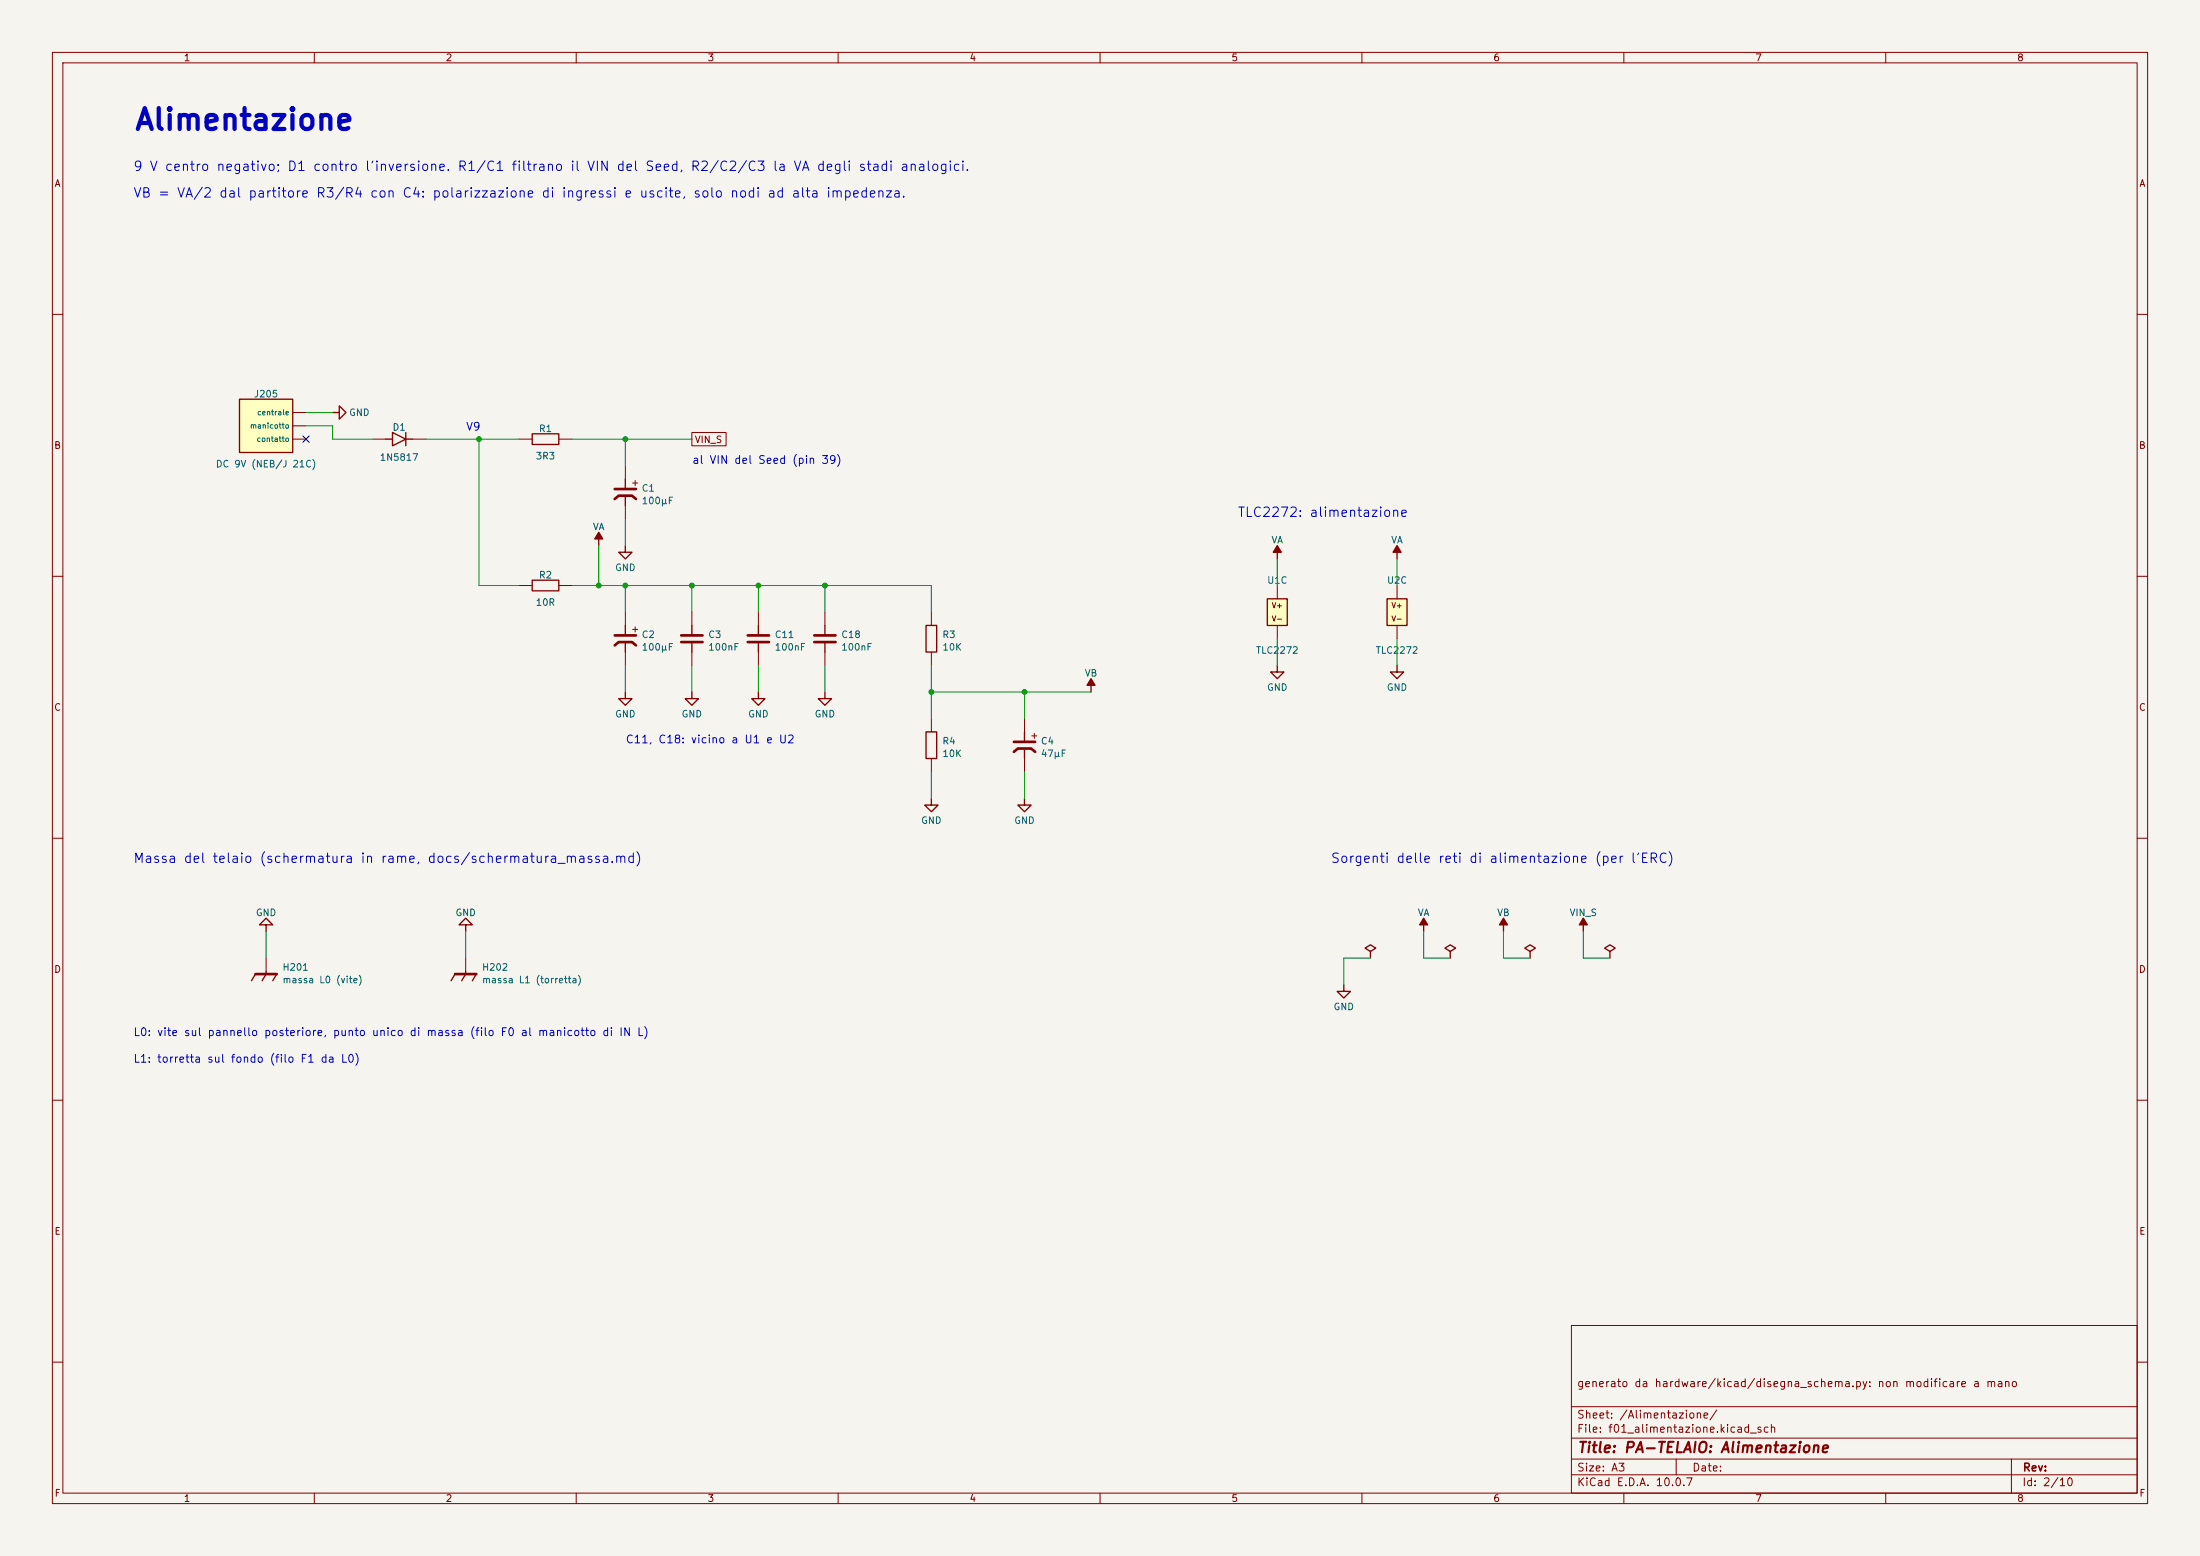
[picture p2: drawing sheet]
<svg xmlns="http://www.w3.org/2000/svg" width="420mm" height="297mm" viewBox="0 0 420 297" stroke-linecap="round" stroke-linejoin="round" font-family="sans-serif">
<path d="M0 0h420v297h-420z" fill="#f5f4ef" stroke="#f5f4ef" stroke-width=".19"/>
<g fill="none" stroke="#840000" stroke-width=".19">
<path d="M10 10h400v277h-400zM12 12h396v273h-396zM60 10v2M110 10v2M160 10v2M210 10v2M260 10v2M310 10v2M360 10v2M10 60h2M408 60h2M71.1 83.8h2.6"/>
<path d="M78.7 83.8h2.6M119.4 88.9v2.5M119.4 96.5v2.6M10 110h2M144.8 116.8v2.6M157.5 116.8v2.6M177.8 116.8v2.6M408 110h2M144.8 124.5v2.5M157.5 124.5v2.5M177.8 124.5v2.5M177.8 137.2v2.5"/>
<path d="M195.6 137.2v2.5M10 160h2M177.8 144.8v2.5M195.6 144.8v2.5M408 160h2M10 210h2M408 210h2M300 253h108v32h-108zM10 260h2M300 278.5h108M300 274.5h108M300 268.5h108"/>
<path d="M320 278.5v3M384 278.5v6.5M408 260h2M60 285v2M110 285v2M160 285v2M210 285v2M260 285v2M300 281.5h108M310 285v2M360 285v2"/>
</g>
<g fill="none" stroke="#840000" stroke-width=".25">
<path d="M63.5 78.7h1.3v-1.2l1.2 1.2-1.2 1.3v-1.3M73.7 83.8h1.2M74.9 82.6l2.6 1.2-2.6 1.3zM77.5 83.8h1.2M77.5 82.6v2.5M119.4 91.4v1.9M119.4 94.9v1.6M144.8 119.4v1.9M157.5 119.4v1.9M176.8 119.4h2v5.1h-2zM243.8 105.4v1.3M266.7 105.4v1.3"/>
<path d="M144.8 132.1v1.3h1.2l-1.2 1.2-1.3-1.2h1.3M144.8 122.6v1.9M157.5 122.6v1.9M176.8 139.7h2v5.1h-2zM195.6 139.7v1.9M208.3 130.8v1.3M243.8 127v1.3h1.3l-1.3 1.2-1.2-1.2h1.2M266.7 127v1.3h1.3l-1.3 1.2-1.3-1.2h1.3M177.8 152.4v1.3h1.3l-1.3 1.2-1.3-1.2h1.3M195.6 152.4v1.3h1.2l-1.2 1.2-1.3-1.2h1.3M195.6 143.1v1.7M271.8 176.5v1.3"/>
<path d="M256.5 188v1.2h1.3l-1.3 1.3-1.2-1.3h1.2M261.6 181.6l1-.6-1-.7-1 .7 1 .6v1.3M276.9 181.6l1-.6-1-.7-1.1 .7 1.1 .6v1.3"/>
</g>
<path d="M117.3 95.3l.8-.7h2.5l.8 .7M117.3 93.3h4.1M142.7 121.3h4.1M142.7 122.6h4.1M155.4 121.3h4.1M155.4 122.6h4.1M193.5 143.5l.8-.6h2.5l.8 .6M193.5 141.6h4.1" fill="none" stroke="#840000" stroke-width=".51"/>
<g fill="#840000" stroke="#840000" stroke-width=".25">
<path d="M208.3 129.5l.7 1.3h-1.5z"/>
<path d="M271.8 175.3l.7 1.2h-1.5z"/>
<path d="M266.7 104.1l.8 1.3h-1.6z"/>
<path d="M243.8 104.1l.8 1.3h-1.5z"/>
</g>
<path d="M241.9 114.3h3.8v5.1h-3.8z" fill="#ffffc2"/>
<path d="M241.9 114.3h3.8v5.1h-3.8z" fill="none" stroke="#840000" stroke-width=".25"/>
<path d="M243.8 111.8v2.5M243.8 119.4v2.5" fill="none" stroke="#840000" stroke-width=".19"/>
<path d="M264.8 114.3h3.8v5.1h-3.8z" fill="#ffffc2"/>
<g fill="none" stroke="#840000" stroke-width=".25">
<path d="M101.6 82.8h5.1v2h-5.1zM101.6 110.7h5.1v2.1h-5.1zM114.3 102.9v1.2M119.4 104.1v1.3h1.2l-1.2 1.3-1.3-1.3h1.3M119.4 119.4v1.9M132.1 119.4v1.9M264.8 114.3h3.8v5.1h-3.8zM119.4 132.1v1.3h1.2l-1.2 1.2-1.3-1.2h1.3M119.4 122.8v1.7M132.1 132.1v1.3h1.2l-1.2 1.2-1.3-1.2h1.3M132.1 122.6v1.9M157.5 132.1v1.3h1.2l-1.2 1.2-1.3-1.2h1.3"/>
<path d="M50.8 176.5h1.3l-1.3-1.2-1.3 1.2h1.3v1.3M88.9 176.5h1.3l-1.3-1.2-1.3 1.2h1.3v1.3M287 176.5v1.3M302.3 176.5v1.3M48.8 185.9l-.8 1.3M50.8 185.4v.5l-.8 1.3M52.8 185.9l-.7 1.3M86.9 185.9l-.8 1.3M88.9 185.4v.5l-.8 1.3M90.9 185.9l-.7 1.3M292.1 181.6l1-.6-1-.7-1 .7 1 .6v1.3M307.3 181.6l1.1-.6-1.1-.7-1 .7 1 .6v1.3"/>
</g>
<path d="M99.1 83.8h2.5M106.7 83.8h2.5M99.1 111.8h2.5M106.7 111.8h2.5M119.4 116.8v2.6M132.1 116.8v2.6M266.7 111.8v2.5M266.7 119.4v2.5M119.4 124.5v2.5M132.1 124.5v2.5M50.8 182.9v2.5M88.9 182.9v2.5" fill="none" stroke="#840000" stroke-width=".19"/>
<g fill="#840000" stroke="#840000" stroke-width=".25">
<path d="M302.3 175.3l.7 1.2h-1.5z"/>
<path d="M287 175.3l.8 1.2h-1.5z"/>
<path d="M114.3 101.6l.8 1.3h-1.6z"/>
</g>
<path d="M117.3 123.2l.8-.6h2.5l.8 .6M117.3 121.3h4.1M130 121.3h4.1M130 122.6h4.1M48.8 185.9h4M86.9 185.9h4" fill="none" stroke="#840000" stroke-width=".51"/>
<path d="M45.7 76.2h10.2v10.2h-10.2z" fill="#ffffc2"/>
<path d="M45.7 76.2h10.2v10.2h-10.2z" fill="none" stroke="#840000" stroke-width=".25"/>
<path d="M55.9 78.7h2.5M55.9 81.3h2.5M55.9 83.8h2.5M132.1 82.5h6.5v2.6h-6.5z" fill="none" stroke="#840000" stroke-width=".19"/>
<g fill="none" stroke="#009600" stroke-width=".19">
<path d="M58.4 78.7h5.1M58.4 81.3h5.1v2.5h7.6M81.3 83.8h17.8M91.4 83.8v28h7.7M109.2 83.8h22.9M119.4 83.8v5.1M119.4 99.1v5M109.2 111.8h68.6v5M114.3 104.1v7.7M119.4 111.8v5M132.1 111.8v5M144.8 111.8v5"/>
<path d="M157.5 111.8v5M243.8 106.7v5.1M266.7 106.7v5.1M119.4 127v5.1M132.1 127v5.1M144.8 127v5.1M157.5 127v5.1M177.8 127v10.2M177.8 132.1h30.5M195.6 132.1v5.1M243.8 121.9v5.1M266.7 121.9v5.1"/>
<path d="M177.8 147.3v5.1M195.6 147.3v5.1M50.8 177.8v5.1M88.9 177.8v5.1M271.8 177.8v5.1h5.1M287 177.8v5.1h5.1M302.3 177.8v5.1h5M261.6 182.9h-5.1v5.1"/>
</g>
<path d="M57.8 83.2l1.2 1.2M59 83.2l-1.2 1.2" fill="none" stroke="#000084" stroke-width=".19"/>
<g fill="#009600" stroke="#009600" stroke-width=".19">
<circle cx="144.8" cy="111.8" r=".46"/>
<circle cx="157.5" cy="111.8" r=".46"/>
<circle cx="177.8" cy="132.1" r=".46"/>
<circle cx="195.6" cy="132.1" r=".46"/>
<circle cx="119.4" cy="83.8" r=".46"/>
<circle cx="119.4" cy="111.8" r=".46"/>
<circle cx="91.4" cy="83.8" r=".46"/>
<circle cx="114.3" cy="111.8" r=".46"/>
<circle cx="132.1" cy="111.8" r=".46"/>
</g>
<text font-size="4" fill="#0000c2" x="25.5" y="25.8">Alimentazione</text>
<text font-size="2" fill="#840000" x="301" y="277.8">Title: PA-TELAIO: Alimentazione</text>
<g font-size="1.8" fill="#0000c2">
<text x="25.3" y="33.1">9 V centro negativo; D1 contro l'inversione. R1/C1 filtrano il VIN del Seed, R2/C2/C3 la VA degli stadi analogici.</text>
<text x="25.3" y="38.2">VB = VA/2 dal partitore R3/R4 con C4: polarizzazione di ingressi e uscite, solo nodi ad alta impedenza.</text>
<text x="236.1" y="99.1">TLC2272: alimentazione</text>
<text x="25.3" y="165.2">Massa del telaio (schermatura in rame, docs/schermatura_massa.md)</text>
<text x="253.9" y="165.2">Sorgenti delle reti di alimentazione (per l'ERC)</text>
</g>
<g font-size="1.5" fill="#0000c2">
<text x="88.9" y="82.6">V9</text>
<text x="132" y="88.9">al VIN del Seed (pin 39)</text>
<text x="119.3" y="142.3">C11, C18: vicino a U1 e U2</text>
<text x="25.4" y="203.2">L1: torretta sul fondo (filo F1 da L0)</text>
<text x="25.4" y="198.1">L0: vite sul pannello posteriore, punto unico di massa (filo F0 al manicotto di IN L)</text>
</g>
<g font-size="1.5" fill="#840000">
<text x="300.9" y="265.1">generato da hardware/kicad/disegna_schema.py: non modificare a mano</text>
<text x="300.9" y="273.8">File: f01_alimentazione.kicad_sch</text>
<text x="300.9" y="271.1">Sheet: /Alimentazione/</text>
<text x="300.9" y="281.2">Size: A3</text>
<text x="322.9" y="281.2">Date:</text>
<text x="386" y="281.2">Rev:</text>
<text x="300.9" y="284">KiCad E.D.A. 10.0.7</text>
<text x="385.9" y="284">Id: 2/10</text>
</g>
<g font-size="1.3" fill="#840000">
<text x="35" y="12">1</text>
<text x="85" y="12">2</text>
<text x="135" y="12">3</text>
<text x="185" y="12">4</text>
<text x="235" y="12">5</text>
<text x="285" y="12">6</text>
<text x="335" y="12">7</text>
<text x="385" y="12">8</text>
<text x="10.3" y="36">A</text>
<text x="408.3" y="36">A</text>
<text x="10.2" y="86">B</text>
<text x="132.5" y="84.9">VIN_S</text>
<text x="408.2" y="86">B</text>
<text x="122.1" y="93.1" transform="rotate(-90 122.1 93.1)">+</text>
<text x="122.1" y="121.1" transform="rotate(-90 122.1 121.1)">+</text>
<text x="10.2" y="136">C</text>
<text x="408.2" y="136">C</text>
<text x="198.3" y="141.4" transform="rotate(-90 198.3 141.4)">+</text>
<text x="10.2" y="186">D</text>
<text x="408.2" y="186">D</text>
<text x="10.3" y="236">E</text>
<text x="408.3" y="236">E</text>
<text x="10.3" y="286">F</text>
<text x="35" y="287">1</text>
<text x="85" y="287">2</text>
<text x="135" y="287">3</text>
<text x="185" y="287">4</text>
<text x="235" y="287">5</text>
<text x="285" y="287">6</text>
<text x="335" y="287">7</text>
<text x="385" y="287">8</text>
<text x="408.3" y="286">F</text>
</g>
<g font-size="1.3" fill="#006464">
<text x="48.4" y="76.2">J205</text>
<text x="66.5" y="79.7">GND</text>
<text x="74.8" y="82.5">D1</text>
<text x="102.8" y="82.8">R1</text>
<text x="41.1" y="89.5">DC 9V (NEB/J 21C)</text>
<text x="72.4" y="88.3">1N5817</text>
<text x="102.2" y="88">3R3</text>
<text x="122.4" y="94.1">C1</text>
<text x="113.1" y="101.5">VA</text>
<text x="122.4" y="96.5">100µF</text>
<text x="242.6" y="104">VA</text>
<text x="265.5" y="104">VA</text>
<text x="102.8" y="110.7">R2</text>
<text x="117.3" y="109.3">GND</text>
<text x="241.8" y="111.7">U1C</text>
<text x="264.7" y="111.7">U2C</text>
<text x="102.2" y="115.9">10R</text>
<text x="122.4" y="122.1">C2</text>
<text x="122.4" y="124.5">100µF</text>
<text x="135.1" y="122.1">C3</text>
<text x="135.1" y="124.5">100nF</text>
<text x="147.8" y="122.1">C11</text>
<text x="147.8" y="124.5">100nF</text>
<text x="160.5" y="122.1">C18</text>
<text x="160.5" y="124.5">100nF</text>
<text x="179.8" y="122.1">R3</text>
<text x="179.8" y="124.5">10K</text>
<text x="239.7" y="125.1">TLC2272</text>
<text x="262.5" y="125.1">TLC2272</text>
<text x="207" y="129.4">VB</text>
<text x="117.3" y="137.2">GND</text>
<text x="130" y="137.2">GND</text>
<text x="142.7" y="137.2">GND</text>
<text x="155.4" y="137.2">GND</text>
<text x="241.8" y="132.2">GND</text>
<text x="264.6" y="132.2">GND</text>
<text x="179.8" y="142.4">R4</text>
<text x="198.6" y="142.4">C4</text>
<text x="179.8" y="144.8">10K</text>
<text x="198.6" y="144.8">47µF</text>
<text x="175.7" y="157.6">GND</text>
<text x="193.5" y="157.6">GND</text>
<text x="48.7" y="175.2">GND</text>
<text x="86.8" y="175.2">GND</text>
<text x="270.6" y="175.2">VA</text>
<text x="285.7" y="175.2">VB</text>
<text x="299.5" y="175.2">VIN_S</text>
<text x="53.8" y="185.6">H201</text>
<text x="91.9" y="185.6">H202</text>
<text x="53.8" y="188">massa L0 (vite)</text>
<text x="91.9" y="188">massa L1 (torretta)</text>
<text x="254.5" y="193.1">GND</text>
</g>
<g font-size="1" fill="#006464">
<text x="47.6" y="82">manicotto</text>
<text x="49" y="79.5">centrale</text>
<text x="48.9" y="84.6">contatto</text>
</g>
<g font-size="1" fill="#840000">
<text x="242.7" y="116.3">V+</text>
<text x="242.7" y="118.9">V-</text>
<text x="265.6" y="116.3">V+</text>
<text x="265.6" y="118.9">V-</text>
</g>
</svg>
